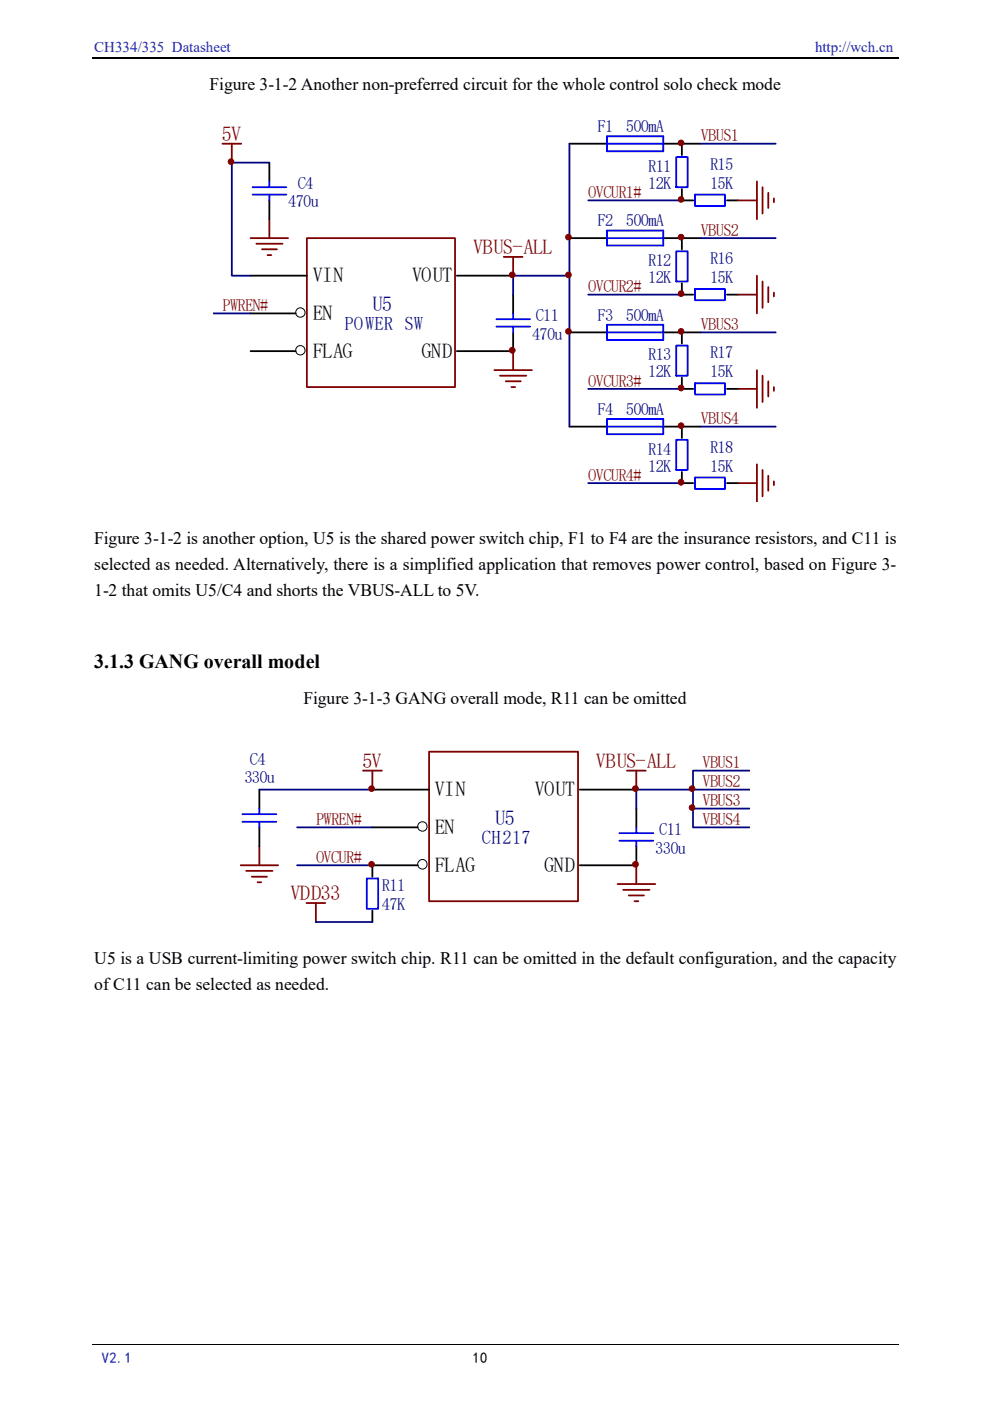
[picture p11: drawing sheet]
<svg xmlns="http://www.w3.org/2000/svg" width="210mm" height="297mm" viewBox="0 0 210 297" stroke-linecap="round" stroke-linejoin="round" font-family="sans-serif">
<path d="M19.5 12.3h171" fill="none" stroke="#000" stroke-width=".25"/>
<path d="M19.5 285h171" fill="none" stroke="#000" stroke-width=".21"/>
<path d="M45.2 22.5h118.9v83.5h-118.9z" fill-rule="evenodd" fill="#fff"/>
<path d="M47.2 30.5h3.9M49.1 30.5v4M106.8 54.5h4M108.8 54.5v3.9M104.8 78.5h8M106 79.7h5.6M108.8 74.5v4M107.2 80.8h3.2M108.4 82.1h.8" fill="none" stroke="#800000" stroke-width=".38"/>
<path d="M108.8 62.5v3.9M108.8 70.5v4" fill="none" stroke="#000" stroke-width=".38"/>
<path d="M105.2 69.2h7.2M105.2 67.7h7.2M108.8 66.4v1.3M108.8 69.2v1.3" fill="none" stroke="#00f" stroke-width=".38"/>
<path d="M65.1 50.5h31.4v31.6h-31.4z" fill-rule="evenodd" fill="#fff" stroke="#800000" stroke-width=".38"/>
<g fill="none" stroke="#000" stroke-width=".38">
<path d="M57.1 34.5v4M120.7 30.5h8M140.6 30.5h7.9M144.6 30.5v2.4M53.1 58.4h12M57.1 42.5v4M96.9 58.4h11.9M120.7 50.5h8M140.6 50.5h7.9M144.6 40.1v2.4h2.4M144.6 50.5v2.4M154.1 42.5h2.4"/>
<path d="M53.1 66.4h9.6M53.1 74.5h9.6M96.9 74.5h11.9M120.7 70.5h8M140.6 70.5h7.9M144.6 60.1v2.4h2.4M144.6 70.5v2.3M154.1 62.5h2.4M120.7 90.5h8M140.6 90.5h7.9M144.6 80v2.5h2.4M144.6 90.5v2.4"/>
<path d="M154.1 82.5h2.4M144.6 100.1v2.3h2.4M154.1 102.4h2.4"/>
</g>
<g fill="none" stroke="#000" stroke-width=".21">
<circle cx="63.7" cy="66.3" r="1"/>
<circle cx="63.7" cy="74.3" r="1"/>
</g>
<path d="M57.1 34.5h-8v23.9h4M120.7 30.5v60M148.5 30.5h16M120.7 58.4h-11.9v4.1M124.7 42.5h19.9M148.5 50.5h16M45.2 66.4h7.9M124.7 62.5h19.9M148.5 70.5h16M124.7 82.5h19.9M148.5 90.5h16M124.7 102.4h19.9" fill="none" stroke="#000080" stroke-width=".38"/>
<g fill="none" stroke="#00f" stroke-width=".38">
<path d="M53.6 39.7h7.1M57.1 38.5v1.2M128.7 28.9h11.9v3.2h-11.9zM128.7 30.5h11.9M143.4 33.3h2.4v6.4h-2.4zM53.6 41.3h7.1M57.1 41.3v1.2M128.7 48.9h11.9v3.2h-11.9zM128.7 50.5h11.9M143.4 53.3h2.4v6.4h-2.4zM147.4 41.3h6.3v2.4h-6.3zM128.7 68.9h11.9v3.2h-11.9z"/>
<path d="M128.7 70.5h11.9M143.4 73.3h2.4v6.4h-2.4zM147.4 61.3h6.3v2.4h-6.3zM128.7 88.8h11.9v3.3h-11.9zM128.7 90.5h11.9M143.4 93.2h2.4v6.4h-2.4zM147.4 81.3h6.3v2.3h-6.3zM147.4 101.2h6.3v2.5h-6.3z"/>
</g>
<g fill="none" stroke="#800000" stroke-width=".38">
<path d="M160.5 38.5v8M161.7 39.7v5.6M53.1 50.5h8M54.4 51.7h5.5M55.5 52.9h3.2M56.7 54.1h.8M57.1 46.5v4M156.5 42.5h4M160.5 58.4v8M161.7 59.7v5.6M162.9 40.9v3.2M164.1 42.1v.8"/>
<path d="M156.5 62.5h4M160.5 78.5v8M161.7 79.7v5.5M162.9 60.9v3.2M164.1 62v.9M156.5 82.5h4M160.5 98.5v7.9M161.7 99.6v5.6M162.9 80.8v3.3M164.1 82.1v.8M156.5 102.4h4M162.9 100.9v3.1"/>
<path d="M164.1 102.1v.8"/>
</g>
<g fill="#800000" stroke="#800000" stroke-width=".21">
<circle cx="108.6" cy="58.3" r=".6"/>
<circle cx="108.6" cy="74.3" r=".61"/>
<circle cx="120.5" cy="58.3" r=".6"/>
<circle cx="120.5" cy="70.3" r=".6"/>
<circle cx="120.5" cy="50.3" r=".6"/>
<circle cx="144.4" cy="42.3" r=".6"/>
<circle cx="144.4" cy="62.3" r=".6"/>
<circle cx="144.4" cy="82.3" r=".6"/>
<circle cx="144.4" cy="102.2" r=".6"/>
<circle cx="49" cy="34.3" r=".6"/>
<circle cx="144.4" cy="30.3" r=".59"/>
<circle cx="144.4" cy="50.3" r=".6"/>
<circle cx="144.4" cy="70.3" r=".6"/>
<circle cx="144.4" cy="90.2" r=".59"/>
</g>
<path d="M51 155.4h107.5v39.7h-107.5z" fill-rule="evenodd" fill="#fff"/>
<path d="M134.9 171.4v4M134.9 179.4v4.1M79 183.5v2.4M79 193.1v2.4" fill="none" stroke="#000" stroke-width=".38"/>
<path d="M131.3 178.3h7.2M131.3 176.6h7.2M134.9 175.4v1.2M134.9 178.3v1.1M77.8 186.3h2.4v6.4h-2.4z" fill="none" stroke="#00f" stroke-width=".38"/>
<path d="M77 163.4h4M79 163.4v4M132.9 163.4h4M134.9 163.4v4M65 191.5h4M67 191.5v4M130.9 187.4h8M132.1 188.7h5.6M133.3 189.9h3.2M134.5 191.1h.8M134.9 183.5v3.9" fill="none" stroke="#800000" stroke-width=".38"/>
<path d="M91 159.4h31.6v31.7h-31.6z" fill-rule="evenodd" fill="#fff" stroke="#800000" stroke-width=".38"/>
<path d="M55 167.4v4M55 175.4v4M79 167.4h12M79 175.4h9.6M122.9 167.4h12M79 183.5h9.6M122.9 183.5h12" fill="none" stroke="#000" stroke-width=".38"/>
<g fill="none" stroke="#000" stroke-width=".21">
<circle cx="89.6" cy="175.2" r=".99"/>
<circle cx="89.6" cy="183.2" r="1"/>
</g>
<path d="M55 167.4h24M63 175.4h16M146.9 171.4v4h12M158.9 167.4h-24v4M158.9 163.4h-12v8h12M63 183.5h16M67 195.5h12" fill="none" stroke="#000080" stroke-width=".38"/>
<path d="M55 179.4v4.1M51 183.5h8M52.2 184.6h5.6M53.4 185.9h3.2M54.6 187.1h.8" fill="none" stroke="#800000" stroke-width=".38"/>
<path d="M51.4 174.2h7.2M51.4 172.6h7.2M55 171.4v1.2M55 174.2v1.2" fill="none" stroke="#00f" stroke-width=".38"/>
<g fill="#800000" stroke="#800000" stroke-width=".21">
<circle cx="78.8" cy="183.2" r=".6"/>
<circle cx="134.7" cy="167.2" r=".6"/>
<circle cx="134.7" cy="183.3" r=".6"/>
<circle cx="78.8" cy="167.2" r=".6"/>
<circle cx="146.7" cy="167.2" r=".6"/>
<circle cx="146.7" cy="171.2" r=".6"/>
</g>
<g font-size="4.4" fill="#800000">
<text x="47" y="29.9">5V</text>
<text x="100.3" y="53.9">VBUS-ALL</text>
<text x="76.8" y="162.8">5V</text>
<text x="126.4" y="162.8">VBUS-ALL</text>
<text x="61.6" y="190.9">VDD33</text>
</g>
<g font-size="4.4">
<text x="66.3" y="59.8">VIN</text>
<text x="87.4" y="59.8">VOUT</text>
<text x="66.3" y="67.8">EN</text>
<text x="66.3" y="75.8">FLAG</text>
<text x="89.4" y="75.8">GND</text>
<text x="92.2" y="168.8">VIN</text>
<text x="113.4" y="168.8">VOUT</text>
<text x="92.2" y="176.8">EN</text>
<text x="92.2" y="184.9">FLAG</text>
<text x="115.4" y="184.9">GND</text>
</g>
<g font-size="4.4" fill="#000080">
<text x="79" y="65.9">U5</text>
<text x="105" y="174.8">U5</text>
</g>
<text font-size="4.2" x="20" y="141.5">3.1.3 GANG overall model</text>
<g font-size="4" fill="#000080">
<text x="73" y="69.9">POWER SW</text>
<text x="102.2" y="178.9">CH217</text>
</g>
<g font-size="3.7">
<text x="44.4" y="19.1">Figure 3-1-2 Another non-preferred circuit for the whole control solo check mode</text>
<text x="20" y="115.4">Figure 3-1-2 is another option, U5 is the shared power switch chip, F1 to F4 are the insurance resistors, and C11 is</text>
<text x="20" y="120.9">selected as needed. Alternatively, there is a simplified application that removes power control, based on Figure 3-</text>
<text x="20" y="126.4">1-2 that omits U5/C4 and shorts the VBUS-ALL to 5V.</text>
<text x="64.3" y="149.3">Figure 3-1-3 GANG overall mode, R11 can be omitted</text>
<text x="20" y="204.3">U5 is a USB current-limiting power switch chip. R11 can be omitted in the default configuration, and the capacity</text>
<text x="20" y="209.8">ofC11 can be selected as needed.</text>
</g>
<g font-size="3.6" fill="#000080">
<text x="126.7" y="28">F1</text>
<text x="132.7" y="28">500mA</text>
<text x="63.1" y="40">C4</text>
<text x="137.5" y="36.4">R11</text>
<text x="137.5" y="40">12K</text>
<text x="150.6" y="36">R15</text>
<text x="150.6" y="40">15K</text>
<text x="61.1" y="44">470u</text>
<text x="126.7" y="48">F2</text>
<text x="132.7" y="48">500mA</text>
<text x="137.5" y="56.4">R12</text>
<text x="137.5" y="60">12K</text>
<text x="150.6" y="56">R16</text>
<text x="150.6" y="60">15K</text>
<text x="112.8" y="72">470u</text>
<text x="113.6" y="68">C11</text>
<text x="126.7" y="68">F3</text>
<text x="132.7" y="68">500mA</text>
<text x="137.5" y="76.4">R13</text>
<text x="150.6" y="76">R17</text>
<text x="137.5" y="80">12K</text>
<text x="150.6" y="80">15K</text>
<text x="126.7" y="88">F4</text>
<text x="132.7" y="88">500mA</text>
<text x="150.6" y="96">R18</text>
<text x="137.5" y="96.4">R14</text>
<text x="137.5" y="100">12K</text>
<text x="150.6" y="100">15K</text>
<text x="51.8" y="166.1">330u</text>
<text x="53" y="162.1">C4</text>
<text x="139.7" y="176.9">C11</text>
<text x="138.9" y="181">330u</text>
<text x="81" y="189">R11</text>
<text x="81" y="193">47K</text>
</g>
<g font-size="3.6" fill="#800000">
<text x="148.6" y="30">VBUS1</text>
<text x="124.7" y="42">OVCUR1#</text>
<text x="148.6" y="50">VBUS2</text>
<text x="47.2" y="66">PWREN#</text>
<text x="124.7" y="62">OVCUR2#</text>
<text x="148.6" y="70">VBUS3</text>
<text x="124.7" y="82">OVCUR3#</text>
<text x="148.6" y="90">VBUS4</text>
<text x="124.7" y="102">OVCUR4#</text>
<text x="148.9" y="162.9">VBUS1</text>
<text x="148.9" y="166.9">VBUS2</text>
<text x="148.9" y="170.9">VBUS3</text>
<text x="67" y="174.9">PWREN#</text>
<text x="148.9" y="174.9">VBUS4</text>
<text x="67" y="183">OVCUR#</text>
</g>
<g font-size="3.2" fill="#03c">
<text x="20" y="11">CH334/335 Datasheet</text>
<text x="172.8" y="11">http://wch.cn</text>
<text x="21.6" y="289.1">V2.1</text>
</g>
<text font-size="3.2" x="100.2" y="289.1">10</text>
</svg>
